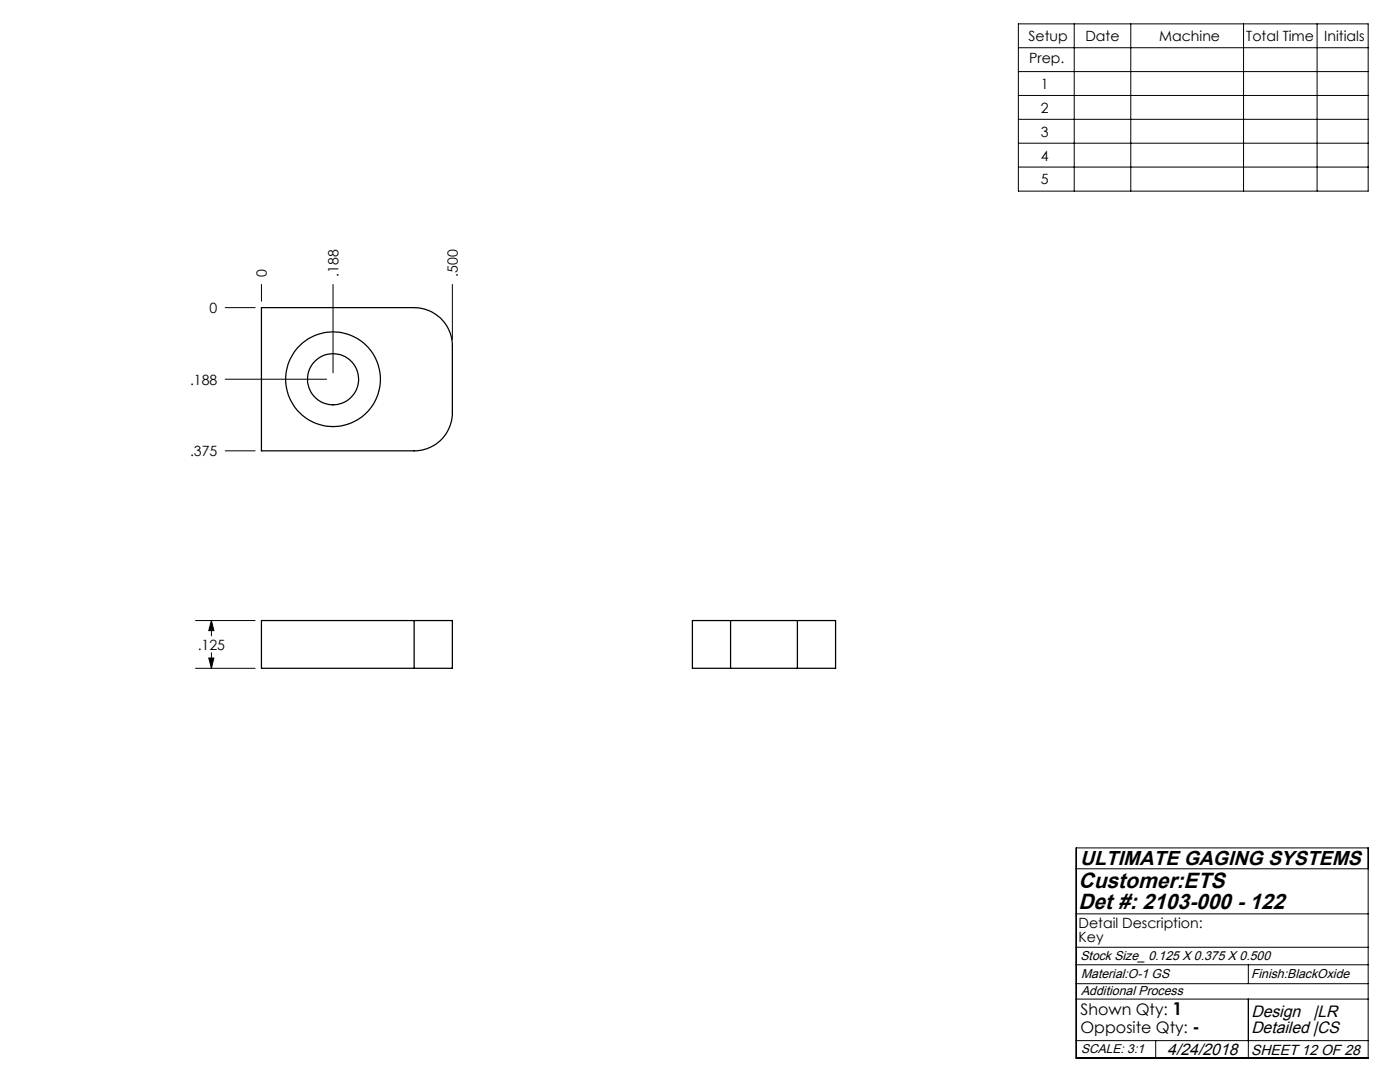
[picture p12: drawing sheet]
<svg xmlns="http://www.w3.org/2000/svg" width="279mm" height="216mm" viewBox="0 0 279 216" stroke-linecap="round" stroke-linejoin="round" font-family="sans-serif">
<g fill="none" stroke="#000" stroke-width=".2">
<path d="M203.2 4.8h69.9v33.3h-69.9zM203.2 9.5h69.9M203.2 14.3h69.9M203.2 19.1h69.9M214.4 4.8v33.3M225.7 4.8v33.3M248.2 4.8v33.3M262.9 4.8v33.3M203.2 23.8h69.9M203.2 28.6h69.9M203.2 33.3h69.9M52.2 56.8v3.3"/>
<path d="M66.5 56.8v17.6M90.3 56.8v10.9M44.9 61.4h6M44.9 75.7h20.3M44.9 90h6M39 123.8h11.9M39 133.3h11.9M41.7 131.3h1l-.5 2zM42.2 123.8l.5 2h-1zM42.2 123.8v3.1M42.2 130.2v3.1M214.8 169.2h58.3v41.9h-58.3z"/>
<path d="M214.8 173.4h58.3M214.8 196.3h58.3M214.8 192.5h58.3M214.8 189h58.3M214.8 199.4h58.3M214.8 182.4h58.3M249.1 192.5v3.8M249.1 199.4v11.7M214.8 207.6h58.3M230.6 207.6v3.5"/>
</g>
<path d="M42.2 123.8l.5 2h-1zM41.7 131.3h1l-.5 2z" fill="#000"/>
<g fill="none" stroke="#000" stroke-width=".25">
<path d="M52.2 61.4h30.5a7.6 7.6 0 0 1 7.6 7.6v13.3a7.6 7.6 0 0 1-7.6 7.7h-30.5zM82.7 123.8h7.6v9.5h-7.6M82.7 123.8h-30.5v9.5h30.5M82.7 123.8v9.5M145.8 123.8h-7.6v9.5h7.6M145.8 123.8h13.3M145.8 133.3h13.3M145.8 123.8v9.5M159.1 123.8h7.7v9.5h-7.7M159.1 123.8v9.5"/>
<circle cx="66.5" cy="75.7" r="5.1"/>
<circle cx="66.5" cy="75.7" r="9.4"/>
</g>
<g font-size="4.4">
<text x="215.2" y="177.1">Customer:ETS</text>
<text x="215.2" y="181.4">Det #: 2103-000 - 122</text>
</g>
<text font-size="4" x="215.5" y="172.6">ULTIMATE GAGING SYSTEMS</text>
<g font-size="3.3">
<text x="249.7" y="202.9">Design</text>
<text x="262.1" y="202.9">|LR</text>
<text x="249.7" y="206.1">Detailed |CS</text>
<text x="233" y="210.4">4/24/2018</text>
</g>
<g font-size="3.2">
<text x="215.6" y="202.6">Shown Qty: 1</text>
<text x="215.6" y="206.1">Opposite Qty: -</text>
</g>
<text font-size="2.9" x="249.7" y="210.4">SHEET 12 OF 28</text>
<g font-size="2.8">
<text x="205.3" y="8.1">Setup</text>
<text x="216.6" y="8.1">Date</text>
<text x="231.3" y="8.1">Machine</text>
<text x="248.7" y="8.1">Total Time</text>
<text x="264.3" y="8.1">Initials</text>
<text x="205.4" y="12.7">Prep.</text>
<text x="207.7" y="17.7">1</text>
<text x="207.7" y="22.5">2</text>
<text x="207.7" y="27.3">3</text>
<text x="207.7" y="32">4</text>
<text x="207.7" y="36.7">5</text>
<text x="53.3" y="55.2" transform="rotate(-90 53.3 55.2)">0</text>
<text x="67.6" y="55.2" transform="rotate(-90 67.6 55.2)">.188</text>
<text x="91.4" y="55.2" transform="rotate(-90 91.4 55.2)">.500</text>
<text x="41.8" y="62.4">0</text>
<text x="37.9" y="76.7">.188</text>
<text x="37.9" y="91">.375</text>
<text x="39.5" y="129.6">.125</text>
<text x="215.2" y="185.1">Detail Description:</text>
<text x="215.2" y="188">Key</text>
</g>
<g font-size="2.6">
<text x="215.6" y="191.5">Stock Size_ 0.125 X 0.375 X 0.500</text>
<text x="215.8" y="195.2">Material:O-1 GS</text>
<text x="249.7" y="195.2">Finish:BlackOxide</text>
<text x="215.8" y="198.6">Additional Process</text>
</g>
<text font-size="2.5" x="215.8" y="210">SCALE: 3:1</text>
</svg>
